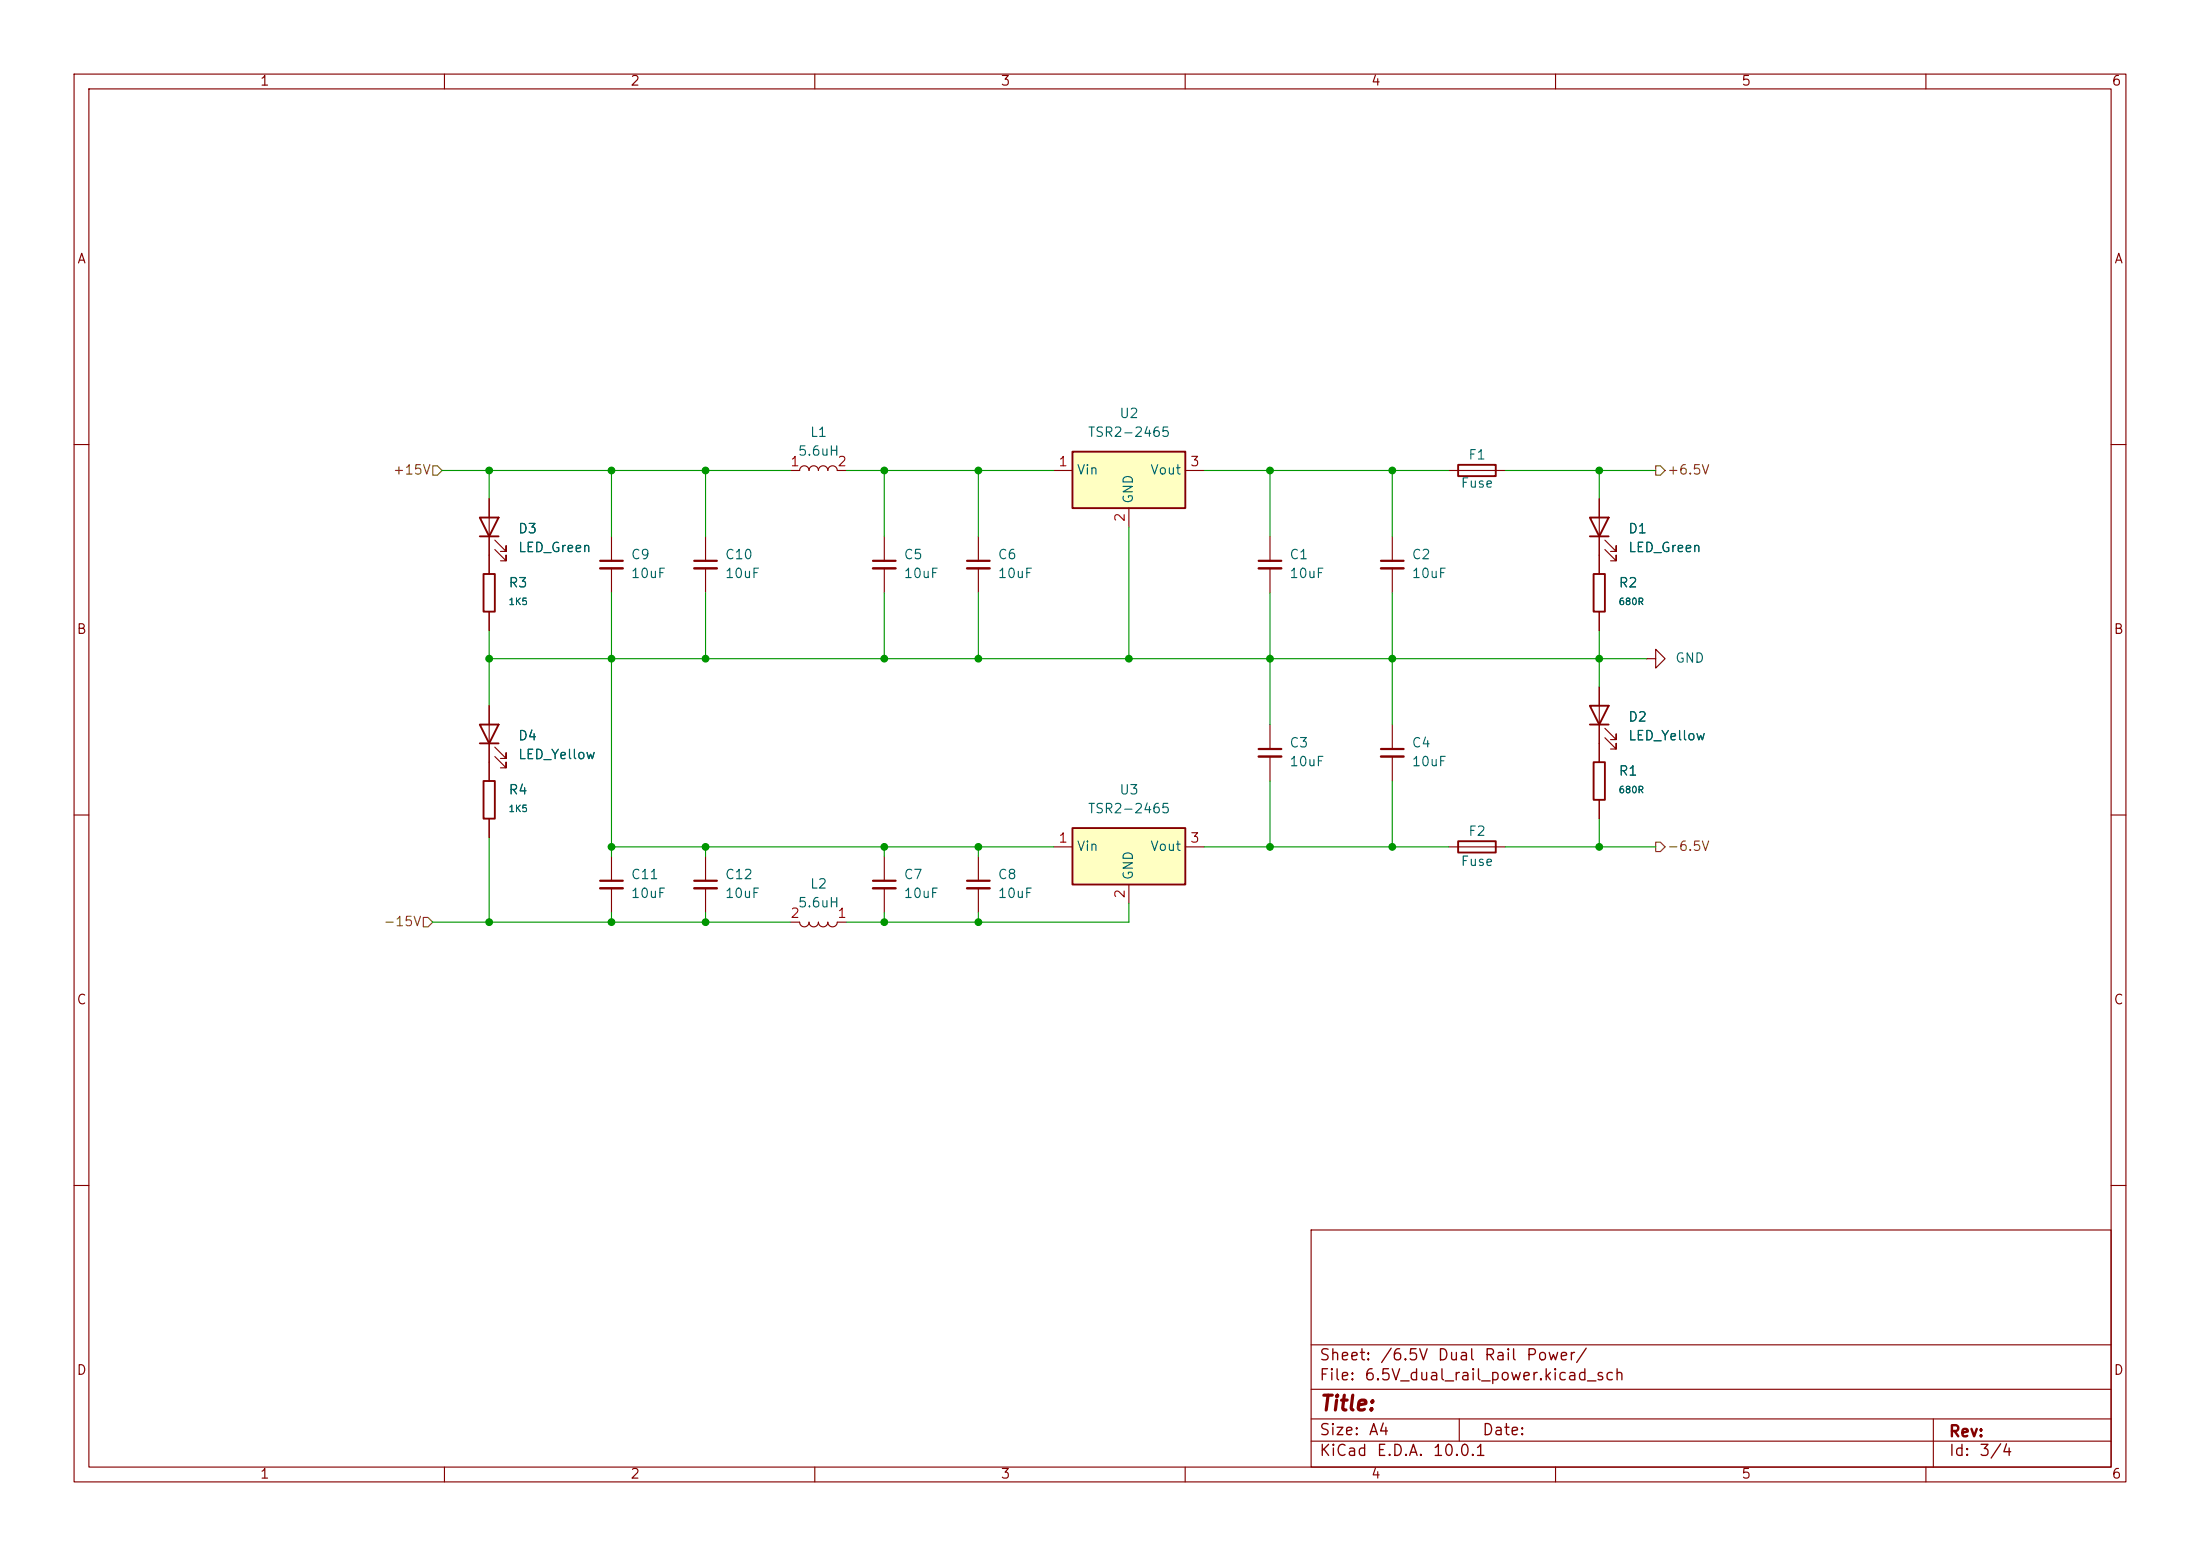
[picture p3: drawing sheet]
<svg xmlns="http://www.w3.org/2000/svg" width="297mm" height="210mm" viewBox="0 0 297 210" stroke-linecap="round" stroke-linejoin="round" font-family="sans-serif">
<g fill="none" stroke="#840000" stroke-width=".15">
<path d="M10 10h277v190h-277zM12 12h273v186h-273zM60 10v2M110 10v2M160 10v2M210 10v2M260 10v2M10 60h2M66 67.3v10.2M66.8 74.2l1.5 1.5v-.8v.8h-.7M66.8 72.9l1.5 1.5v-.7v.7h-.7M82.5 72.4v3.3"/>
<path d="M82.5 76.7v3.3M95.2 72.4v3.3M95.2 76.7v3.3M106.7 63.5h1.2a.64 .64 0 0 1 .7-.6 .64 .64 0 0 1 .6 .6 .64 .64 0 0 1 .7-.6 .64 .64 0 0 1 .6 .6 .64 .64 0 0 1 .6-.6 .64 .64 0 0 1 .7 .6 .64 .64 0 0 1 .6-.6 .64 .64 0 0 1 .6 .6h1.3M119.4 72.4v3.3M119.4 76.7v3.3M132.1 72.4v3.3M132.1 76.7v3.3M171.4 72.4v3.3M171.4 76.7v3.3M195.6 63.5h7.6M215.9 67.3v10.2"/>
<path d="M216.7 74.2l1.5 1.5v-.8v.8h-.8M216.7 72.9l1.5 1.5v-.7v.7h-.8M285 60h2M66 82.6v2.5M66 95.3v10.1M171.4 97.8v3.3M188 97.8v3.3M215.9 82.6v2.5M222.2 88.9h1.3v-1.3l1.3 1.3-1.3 1.3v-1.3M222.2 88.9h.1M10 110h2M66 110.5v2.5"/>
<path d="M66.8 102.1l1.5 1.5v-.7v.7h-.7M66.8 100.8l1.5 1.6v-.8v.8h-.7M82.5 115.6v3.3M82.5 119.9v3.3M95.2 115.6v3.3M95.2 119.9v3.3M119.4 115.6v3.3M119.4 119.9v3.3M132.1 115.6v3.3M132.1 119.9v3.3M171.4 102.1v3.3M188 102.1v3.3"/>
<path d="M195.6 114.3h7.6M285 110h2M106.7 124.5h1.2a.64 .64 0 0 0 .7 .6 .64 .64 0 0 0 .6-.6 .64 .64 0 0 0 .7 .6 .64 .64 0 0 0 .6-.6 .64 .64 0 0 0 .6 .6 .64 .64 0 0 0 .7-.6 .64 .64 0 0 0 .6 .6 .64 .64 0 0 0 .6-.6h1.3M10 160h2M177 166h108v32h-108zM285 160h2M60 198v2M110 198v2M160 198v2M177 194.5h108M177 191.5h108M177 187.5h108"/>
<path d="M177 181.5h108M197 191.5v3M210 198v2M260 198v2M261 191.5v6.5"/>
</g>
<path d="M81 75.7h3.1M93.7 75.7h3.1M117.9 75.7h3M130.6 75.7h3M169.9 75.7h3.1M81 118.9h3.1M93.7 118.9h3.1M117.9 118.9h3M130.6 118.9h3M169.9 101.1h3.1M186.4 101.1h3.1" fill="none" stroke="#840000" stroke-width=".3"/>
<path d="M81 76.7h3.1M93.7 76.7h3.1M117.9 76.7h3M130.6 76.7h3M169.9 76.7h3.1M81 119.9h3.1M93.7 119.9h3.1M117.9 119.9h3M130.6 119.9h3M169.9 102.1h3.1M186.4 102.1h3.1" fill="none" stroke="#840000" stroke-width=".33"/>
<path d="M64.8 69.9h2.5l-1.3 2.5zM64.8 72.4h2.5M65.3 77.5h1.5v5.1h-1.5zM196.8 62.7h5.1v1.6h-5.1zM214.6 69.9h2.6l-1.3 2.5zM214.6 72.4h2.6M215.1 77.5h1.6v5.1h-1.6zM64.8 97.8h2.5l-1.3 2.5zM64.8 100.3h2.5M65.3 105.4h1.5v5.1h-1.5zM196.8 113.5h5.1v1.6h-5.1z" fill="none" stroke="#840000" stroke-width=".25"/>
<path d="M144.8 61h15.2v7.6h-15.2z" fill="#ffffc2"/>
<path d="M144.8 61h15.2v7.6h-15.2zM214.6 95.3h2.6l-1.3 2.5zM214.6 97.8h2.6M215.1 102.9h1.6v5.1h-1.6z" fill="none" stroke="#840000" stroke-width=".25"/>
<path d="M142.2 63.5h2.6M152.4 68.6v2.5M160 63.5h2.6M188 72.4v3.3M188 76.7v3.3M215.9 92.7v10.2M216.7 99.6l1.5 1.5v-.8v.8h-.8M216.7 98.3l1.5 1.5v-.7v.7h-.8M215.9 108v2.5" fill="none" stroke="#840000" stroke-width=".15"/>
<path d="M186.4 75.7h3.1" fill="none" stroke="#840000" stroke-width=".3"/>
<path d="M186.4 76.7h3.1" fill="none" stroke="#840000" stroke-width=".33"/>
<path d="M144.8 111.8h15.2v7.6h-15.2z" fill="#ffffc2"/>
<path d="M144.8 111.8h15.2v7.6h-15.2z" fill="none" stroke="#840000" stroke-width=".25"/>
<g fill="none" stroke="#840000" stroke-width=".15">
<path d="M66 67.3v2.6M66 72.4v5.1M215.9 67.3v2.6M215.9 72.4v5.1M66 82.6v2.5M66 95.3v2.5M215.9 82.6v2.5M215.9 92.7v2.6M215.9 97.8v5.1M66 100.3v5.1M66 110.5v2.5M142.2 114.3h2.6"/>
<path d="M152.4 119.4v2.5M160 114.3h2.6M215.9 108v2.5"/>
</g>
<path d="M58.4 62.9h.7l.6 .6-.6 .6h-.7zM223.5 62.9h.7l.6 .6-.6 .6h-.7zM223.5 113.7h.7l.6 .6-.6 .6h-.7zM57.1 123.8h.7l.6 .7-.6 .6h-.7z" fill="none" stroke="#725600" stroke-width=".15"/>
<g fill="none" stroke="#009600" stroke-width=".15">
<path d="M59.7 63.5h47M66 63.5v3.8M82.5 63.5v8.9M95.2 63.5v8.9M114.3 63.5h27.9M119.4 63.5v8.9M132.1 63.5v8.9M152.4 71.1v17.8M162.6 63.5h33M171.4 63.5v8.9M188 63.5v8.9M203.2 63.5h20.3"/>
<path d="M215.9 63.5v3.8M66 88.9h156.2M66 85.1v10.2M82.5 80v35.6M95.2 80v8.9M119.4 80v8.9M132.1 80v8.9M171.4 80v17.8M188 80v17.8M215.9 85.1v7.6M66 113v11.5M82.5 114.3h59.7"/>
<path d="M95.2 114.3v1.3M119.4 114.3v1.3M132.1 114.3v1.3M162.6 114.3h33M171.4 105.4v8.9M188 105.4v8.9M203.2 114.3h20.3M215.9 110.5v3.8M58.4 124.5h48.3M82.5 123.2v1.3M95.2 123.2v1.3M119.4 123.2v1.3"/>
<path d="M132.1 123.2v1.3M152.4 121.9v2.6h-38.1"/>
</g>
<g fill="#009600" stroke="#009600" stroke-width=".14">
<circle cx="119.4" cy="88.9" r=".46"/>
<circle cx="119.4" cy="124.5" r=".46"/>
<circle cx="132.1" cy="63.5" r=".46"/>
<circle cx="119.4" cy="63.5" r=".46"/>
<circle cx="132.1" cy="88.9" r=".46"/>
<circle cx="119.4" cy="114.3" r=".46"/>
<circle cx="95.2" cy="63.5" r=".46"/>
<circle cx="132.1" cy="124.5" r=".46"/>
<circle cx="132.1" cy="114.3" r=".46"/>
<circle cx="188" cy="88.9" r=".46"/>
<circle cx="188" cy="114.3" r=".46"/>
<circle cx="215.9" cy="114.3" r=".46"/>
<circle cx="171.4" cy="114.3" r=".46"/>
<circle cx="215.9" cy="63.5" r=".46"/>
<circle cx="215.9" cy="88.9" r=".46"/>
<circle cx="171.4" cy="63.5" r=".46"/>
<circle cx="188" cy="63.5" r=".46"/>
<circle cx="171.4" cy="88.9" r=".46"/>
<circle cx="152.4" cy="88.9" r=".46"/>
<circle cx="66" cy="124.5" r=".46"/>
<circle cx="66" cy="88.9" r=".46"/>
<circle cx="66" cy="63.5" r=".46"/>
<circle cx="82.5" cy="88.9" r=".46"/>
<circle cx="95.2" cy="88.9" r=".46"/>
<circle cx="82.5" cy="63.5" r=".46"/>
<circle cx="82.5" cy="114.3" r=".46"/>
<circle cx="82.5" cy="124.5" r=".46"/>
<circle cx="95.2" cy="114.3" r=".46"/>
<circle cx="95.2" cy="124.5" r=".46"/>
</g>
<text font-size="2" fill="#840000" x="178" y="190.9">Title:</text>
<g font-size="1.5" fill="#840000">
<text x="178" y="184">Sheet:</text>
<text x="186.2" y="184">/6.5V</text>
<text x="194" y="184">Dual</text>
<text x="200.3" y="184">Rail</text>
<text x="205.9" y="184">Power/</text>
<text x="178" y="186.7">File:</text>
<text x="184.1" y="186.7">6.5V_dual_rail_power.kicad_sch</text>
<text x="178" y="196.9">KiCad</text>
<text x="178" y="194.1">Size:</text>
<text x="184.7" y="194.1">A4</text>
<text x="185.7" y="196.9">E.D.A.</text>
<text x="193.3" y="196.9">10.0.1</text>
<text x="200" y="194.1">Date:</text>
<text x="263" y="194.3">Rev:</text>
<text x="263" y="196.9">Id:</text>
<text x="267.1" y="196.9">3/4</text>
</g>
<g font-size="1.3" fill="#840000">
<text x="35" y="11.9">1</text>
<text x="85" y="11.9">2</text>
<text x="135" y="11.9">3</text>
<text x="185" y="11.9">4</text>
<text x="235" y="11.9">5</text>
<text x="285" y="11.9">6</text>
<text x="10.3" y="35.9">A</text>
<text x="285.3" y="35.9">A</text>
<text x="10.3" y="85.9">B</text>
<text x="285.3" y="85.9">B</text>
<text x="10.3" y="135.9">C</text>
<text x="285.3" y="135.9">C</text>
<text x="10.3" y="185.9">D</text>
<text x="285.3" y="185.9">D</text>
<text x="35" y="199.9">1</text>
<text x="85" y="199.9">2</text>
<text x="135" y="199.9">3</text>
<text x="185" y="199.9">4</text>
<text x="235" y="199.9">5</text>
<text x="285" y="199.9">6</text>
</g>
<g font-size="1.3" fill="#006464">
<text x="109.3" y="59.3">L1</text>
<text x="146.8" y="59.3">TSR2-2465</text>
<text x="151" y="56.7">U2</text>
<text x="107.6" y="61.8">5.6uH</text>
<text x="145.3" y="64.4">Vin</text>
<text x="155.2" y="64.4">Vout</text>
<text x="198.1" y="62.3">F1</text>
<text x="153.3" y="68.1" transform="rotate(-90 153.3 68.1)">GND</text>
<text x="197.1" y="66.1">Fuse</text>
<text x="69.9" y="72.3">D3</text>
<text x="69.9" y="74.8">LED_Green</text>
<text x="85.1" y="75.8">C9</text>
<text x="97.8" y="75.8">C10</text>
<text x="121.9" y="75.8">C5</text>
<text x="134.6" y="75.8">C6</text>
<text x="174" y="75.8">C1</text>
<text x="190.5" y="75.8">C2</text>
<text x="219.7" y="72.3">D1</text>
<text x="219.7" y="74.8">LED_Green</text>
<text x="68.6" y="79.6">R3</text>
<text x="85.1" y="78.3">10uF</text>
<text x="97.8" y="78.3">10uF</text>
<text x="121.9" y="78.3">10uF</text>
<text x="134.6" y="78.3">10uF</text>
<text x="174" y="78.3">10uF</text>
<text x="190.5" y="78.3">10uF</text>
<text x="218.4" y="79.6">R2</text>
<text x="226.1" y="89.8">GND</text>
<text x="69.9" y="100.2">D4</text>
<text x="174" y="101.2">C3</text>
<text x="190.5" y="101.2">C4</text>
<text x="219.7" y="97.7">D2</text>
<text x="219.7" y="100.2">LED_Yellow</text>
<text x="68.6" y="107.5">R4</text>
<text x="69.9" y="102.8">LED_Yellow</text>
<text x="151" y="107.5">U3</text>
<text x="174" y="103.7">10uF</text>
<text x="190.5" y="103.7">10uF</text>
<text x="218.4" y="105">R1</text>
<text x="146.8" y="110.1">TSR2-2465</text>
<text x="198.1" y="113.1">F2</text>
<text x="85.1" y="119">C11</text>
<text x="97.8" y="119">C12</text>
<text x="121.9" y="119">C7</text>
<text x="134.6" y="119">C8</text>
<text x="145.3" y="115.2">Vin</text>
<text x="153.3" y="118.9" transform="rotate(-90 153.3 118.9)">GND</text>
<text x="155.2" y="115.2">Vout</text>
<text x="197.1" y="117.2">Fuse</text>
<text x="85.1" y="121.5">10uF</text>
<text x="97.8" y="121.5">10uF</text>
<text x="107.6" y="122.8">5.6uH</text>
<text x="109.3" y="120.2">L2</text>
<text x="121.9" y="121.5">10uF</text>
<text x="134.6" y="121.5">10uF</text>
</g>
<g font-size="1.3" fill="#725600">
<text x="52.9" y="64.4">+15V</text>
<text x="225" y="64.4">+6.5V</text>
<text x="225" y="115.2">-6.5V</text>
<text x="51.7" y="125.3">-15V</text>
</g>
<g font-size="1.3" fill="#a90000">
<text x="106.6" y="63.2">1</text>
<text x="113" y="63.2">2</text>
<text x="142.8" y="63.2">1</text>
<text x="160.6" y="63.2">3</text>
<text x="152.1" y="70.6" transform="rotate(-90 152.1 70.6)">2</text>
<text x="142.8" y="114">1</text>
<text x="160.6" y="114">3</text>
<text x="106.6" y="124.2">2</text>
<text x="113" y="124.2">1</text>
<text x="152.1" y="121.4" transform="rotate(-90 152.1 121.4)">2</text>
</g>
<g font-size=".9" fill="#006464">
<text x="68.6" y="81.9">1K5</text>
<text x="218.4" y="81.9">680R</text>
<text x="218.4" y="107.3">680R</text>
<text x="68.6" y="109.8">1K5</text>
</g>
</svg>
